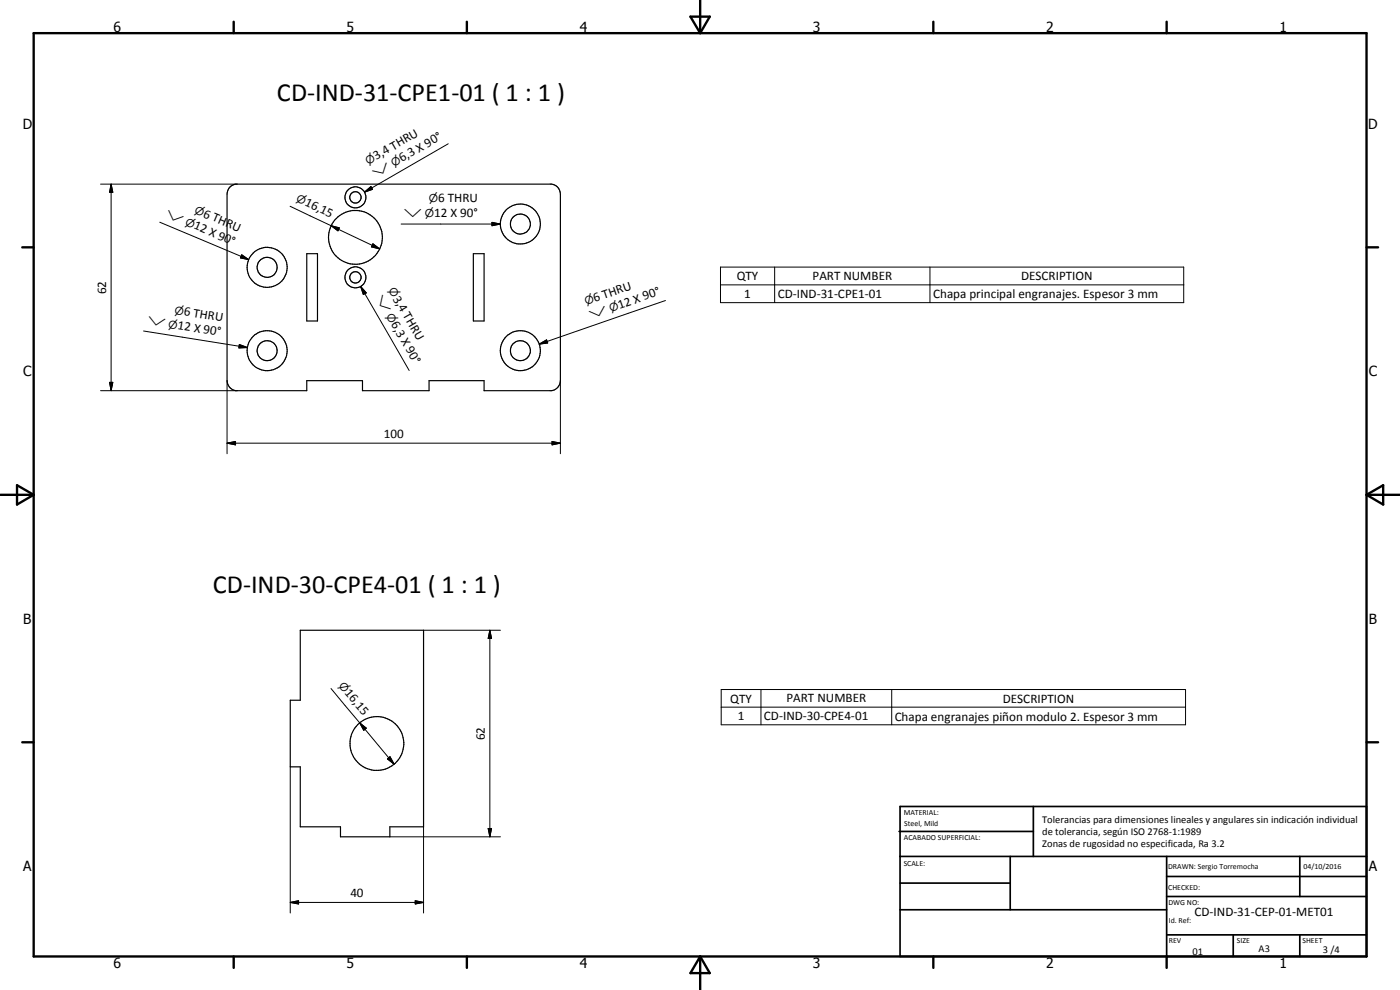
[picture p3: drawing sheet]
<svg xmlns="http://www.w3.org/2000/svg" width="420mm" height="297mm" viewBox="0 0 420 297" stroke-linecap="round" stroke-linejoin="round" font-family="sans-serif">
<g fill="none" stroke="#000" stroke-width=".35">
<path d="M69 56.1l1.8-.9h94.8a3 3 0 0 1 2.6 3v56a3.1 3.1 0 0 1-2.6 3h-20.3v-3h-16.5v3h-20v-3h-16.7v3h-21.3a3.1 3.1 0 0 1-2.7-3v-56l.3-1.1zM92.1 76.1h3.2v20.2h-3.2zM142.1 76.1h3.2v20.2h-3.2zM90.1 189.1h37v59h-10.1v3h-14.8v-3h-12.1v-18h-3v-20h3z"/>
<circle cx="106.7" cy="59.2" r="3.2"/>
<circle cx="106.7" cy="59.2" r="1.71"/>
<circle cx="106.7" cy="71.2" r="8.1"/>
<circle cx="156.2" cy="67.2" r="6"/>
<circle cx="156.2" cy="67.2" r="3"/>
<circle cx="80.2" cy="80.2" r="6"/>
<circle cx="80.2" cy="80.2" r="3"/>
<circle cx="106.7" cy="83.2" r="3.2"/>
<circle cx="106.7" cy="83.2" r="1.71"/>
<circle cx="80.2" cy="105.2" r="2.99"/>
<circle cx="80.2" cy="105.2" r="6"/>
<circle cx="156.2" cy="105.2" r="6"/>
<circle cx="156.2" cy="105.2" r="3"/>
<circle cx="113.1" cy="223.1" r="8.1"/>
</g>
<g fill="none" stroke="#000" stroke-width=".71">
<path d="M10.1 9.9h400v277.1h-400zM70.1 6.5v3.4M140.1 6.5v3.4M207.2 5h5.8l-2.9 4.9zM210.1 0v9.9M280.1 6.5v3.4M350.1 6.5v3.4M6.7 74.2h3.4M410.1 74.2h3.5M.1 148.5h10M5.1 145.6l5 2.9-5 2.9zM410.1 148.5h10"/>
<path d="M410.1 148.5l5-2.9v5.8zM6.7 222.7h3.4M410.1 222.7h3.5M70.1 287v3.4M140.1 287v3.4M210.1 287v10M210.1 287l2.9 5h-5.8zM280.1 287v3.4M350.1 287v3.4"/>
</g>
<g fill="none" stroke="#000" stroke-width=".51">
<path d="M269.8 249.5h40.3M270.1 242h140v45h-140zM270.1 257h140M303.2 257v16M310.1 242v15M350.1 257v30M390.1 257v12M270.1 265h33.1M270.1 273h80M350.1 269h60M350.1 263h60M350.1 280.5h60"/>
<path d="M370.1 280.5v6.5M390.1 280.5v6.5"/>
</g>
<g fill="none" stroke="#000" stroke-width=".3">
<path d="M30.2 55.2h41M33.3 55.2l.6 2.5h-1zM33.3 55.2v62M109.4 57.7l1.9-1.7 .5 .8zM134.5 43.1l-25.1 14.6M48 66.7l26.6 11.2M72.5 76.5l2.1 1.4-2.4-.5zM87.1 61.9l12.3 5.8M99.4 67.7l2.4 .7-.4 .9zM99.4 67.7l14.5 7M111.9 73.2l2 1.5-2.4-.6zM120.4 67.2h29.7"/>
<path d="M147.6 66.7l2.5 .5-2.5 .5zM43.1 99.3l31.1 5M108.2 85.9l1.7 2-.9 .4zM108.2 85.9l14.6 25.3M199.7 90.2l-37.9 13.1M216.2 80.1h139v10.7h-139zM216.2 85.5h139M232.5 80.1v10.7M279.1 80.1v10.7M30.2 117.2h41M32.9 114.7h1l-.6 2.5zM68.1 114.2v21.9"/>
<path d="M71.8 103.4l2.4 .9-2.5 .1zM161.8 103.3l2.2-1.3 .4 .9zM168.2 114.2v21.9M68.1 133l2.6-.5v1zM68.1 133h100.1M165.7 132.5l2.5 .5-2.5 .5zM127.1 189.1h23.1M147 189.1l.5 2.5h-1zM147 189.1v62M99.3 206.6l8.6 10.3M107.9 216.9l2 1.6-.7 .6zM107.9 216.9l10.4 12.4"/>
<path d="M216.4 206.9h139.4v10.6h-139.4zM216.4 212.2h139.4M228.4 206.9v10.6M267.6 206.9v10.6M87.1 230.1v43.8M116.3 227.7l.7-.7 1.3 2.3zM117 251.1h33.2M127.1 248.1v25.8M146.5 248.6h1l-.5 2.5zM87.1 270.8l2.5-.5v.9zM87.1 270.8h40M124.6 270.3l2.5 .5-2.5 .4z"/>
</g>
<g fill="#000">
<path d="M33.3 55.2l.6 2.5h-1zM109.4 57.7l1.9-1.7 .5 .8zM72.5 76.5l2.1 1.4-2.4-.5zM99.4 67.7l2.4 .7-.4 .9zM111.9 73.2l2 1.5-2.4-.6zM147.6 66.7l2.5 .5-2.5 .5zM108.2 85.9l1.7 2-.9 .4zM32.9 114.7h1l-.6 2.5zM71.8 103.4l2.4 .9-2.5 .1zM161.8 103.3l2.2-1.3 .4 .9zM68.1 133l2.6-.5v1zM165.7 132.5l2.5 .5-2.5 .5z"/>
<path d="M147 189.1l.5 2.5h-1zM107.9 216.9l2 1.6-.7 .6zM116.3 227.7l.7-.7 1.3 2.3zM146.5 248.6h1l-.5 2.5zM87.1 270.8l2.5-.5v.9zM124.6 270.3l2.5 .5-2.5 .4z"/>
</g>
<g font-size="7.9">
<text x="83.1" y="30.4">CD-IND-31-CPE1-01 ( 1 : 1 )</text>
<text x="63.9" y="178">CD-IND-30-CPE4-01 ( 1 : 1 )</text>
</g>
<g font-size="4.2">
<text x="34" y="9.6">6</text>
<text x="104" y="9.6">5</text>
<text x="174" y="9.6">4</text>
<text x="244" y="9.6">3</text>
<text x="314" y="9.6">2</text>
<text x="384" y="9.6">1</text>
<text x="6.8" y="38.7">D</text>
<text x="410.6" y="38.7">D</text>
<text x="7" y="112.9">C</text>
<text x="410.8" y="112.9">C</text>
<text x="7" y="187.1">B</text>
<text x="410.8" y="187.1">B</text>
<text x="7" y="261.4">A</text>
<text x="410.8" y="261.4">A</text>
<text x="34" y="290.4">6</text>
<text x="104" y="290.4">5</text>
<text x="174" y="290.4">4</text>
<text x="244" y="290.4">3</text>
<text x="314" y="290.4">2</text>
<text x="384" y="290.4">1</text>
</g>
<g font-size="3.9">
<text x="112.9" y="48.1" transform="rotate(-30 112.9 48.1)">3,4 THRU</text>
<text x="120.6" y="48.7" transform="rotate(-30 120.6 48.7)">6,3 X 90°</text>
<text x="60.8" y="65" transform="rotate(23 60.8 65)">6 THRU</text>
<text x="91.3" y="61.5" transform="rotate(25 91.3 61.5)">16,15</text>
<text x="130.3" y="65.1">12 X 90°</text>
<text x="131.5" y="60.7">6 THRU</text>
<text x="58" y="68.5" transform="rotate(23 58 68.5)">12 X 90°</text>
<text x="31.8" y="88.2" transform="rotate(-90 31.8 88.2)">62</text>
<text x="117.8" y="89.6" transform="rotate(60 117.8 89.6)">3,4 THRU</text>
<text x="221.1" y="84.1">QTY</text>
<text x="223.4" y="89.4">1</text>
<text x="233.4" y="89.4">CD-IND-31-CPE1-01</text>
<text x="243.9" y="84.1">PART NUMBER</text>
<text x="280" y="89.5">Chapa principal engranajes. Espesor 3 mm</text>
<text x="306.4" y="84.1">DESCRIPTION</text>
<text x="55.1" y="94.7" transform="rotate(9 55.1 94.7)">6 THRU</text>
<text x="178.5" y="90.6" transform="rotate(-19 178.5 90.6)">6 THRU</text>
<text x="185.9" y="92.7" transform="rotate(-19 185.9 92.7)">12 X 90°</text>
<text x="53.2" y="98.8" transform="rotate(9 53.2 98.8)">12 X 90°</text>
<text x="117.3" y="97.2" transform="rotate(60 117.3 97.2)">6,3 X 90°</text>
<text x="115.2" y="131.4">100</text>
<text x="103.3" y="207.9" transform="rotate(50 103.3 207.9)">16,15</text>
<text x="219.1" y="210.8">QTY</text>
<text x="236" y="210.8">PART NUMBER</text>
<text x="301" y="210.8">DESCRIPTION</text>
<text x="221.4" y="216.1">1</text>
<text x="229.3" y="216.1">CD-IND-30-CPE4-01</text>
<text x="268.5" y="216.2">Chapa engranajes piñon modulo 2. Espesor 3 mm</text>
<text x="145.5" y="222.1" transform="rotate(-90 145.5 222.1)">62</text>
<text x="105.1" y="269.2">40</text>
<text x="358.5" y="275">CD-IND-31-CEP-01-MET01</text>
</g>
<g font-size="3.3">
<text x="110.5" y="49.5" transform="rotate(-30 110.5 49.5)">n</text>
<text x="112.7" y="53.3" transform="rotate(-30 112.7 53.3)">w</text>
<text x="118.2" y="50.1" transform="rotate(-30 118.2 50.1)">n</text>
<text x="49.5" y="65" transform="rotate(23 49.5 65)">w</text>
<text x="58.2" y="63.9" transform="rotate(23 58.2 63.9)">n</text>
<text x="88.7" y="60.3" transform="rotate(25 88.7 60.3)">n</text>
<text x="121.1" y="65.1">w n</text>
<text x="128.7" y="60.7">n</text>
<text x="55.4" y="67.5" transform="rotate(23 55.4 67.5)">n</text>
<text x="112.7" y="89.3" transform="rotate(60 112.7 89.3)">w</text>
<text x="116.4" y="87.1" transform="rotate(60 116.4 87.1)">n</text>
<text x="52.3" y="94.2" transform="rotate(9 52.3 94.2)">n</text>
<text x="115.8" y="94.8" transform="rotate(60 115.8 94.8)">n</text>
<text x="175.9" y="91.5" transform="rotate(-19 175.9 91.5)">n</text>
<text x="177.3" y="95.7" transform="rotate(-19 177.3 95.7)">w</text>
<text x="183.3" y="93.6" transform="rotate(-19 183.3 93.6)">n</text>
<text x="44.2" y="97.3" transform="rotate(9 44.2 97.3)">w</text>
<text x="50.4" y="98.3" transform="rotate(9 50.4 98.3)">n</text>
<text x="101.5" y="205.8" transform="rotate(50 101.5 205.8)">n</text>
</g>
<g font-size="3.1">
<text x="312.7" y="246.8">Tolerancias para dimensiones lineales y angulares sin indicación individual</text>
<text x="312.7" y="250.4">de tolerancia, según ISO 2768-1:1989</text>
<text x="312.7" y="254">Zonas de rugosidad no especificada, Ra 3.2</text>
<text x="357.9" y="286.4">01</text>
<text x="377.7" y="285.6">A3</text>
<text x="397" y="285.9">3 /4</text>
</g>
<g font-size="2.4">
<text x="271.2" y="244.4">MATERIAL:</text>
<text x="271.3" y="252">ACABADO SUPERFICIAL:</text>
<text x="271.4" y="247.9">Steel, Mild</text>
<text x="271.2" y="259.7">SCALE:</text>
<text x="350.6" y="260.8">DRAWN: Sergio Torremocha</text>
<text x="391.2" y="260.6">04/10/2016</text>
<text x="350.6" y="267">CHECKED:</text>
<text x="350.6" y="271.4">DWG NO:</text>
<text x="350.8" y="276.9">Id. Ref:</text>
<text x="350.8" y="282.8">REV</text>
<text x="371.2" y="282.9">SIZE</text>
<text x="390.9" y="282.9">SHEET</text>
</g>
</svg>
